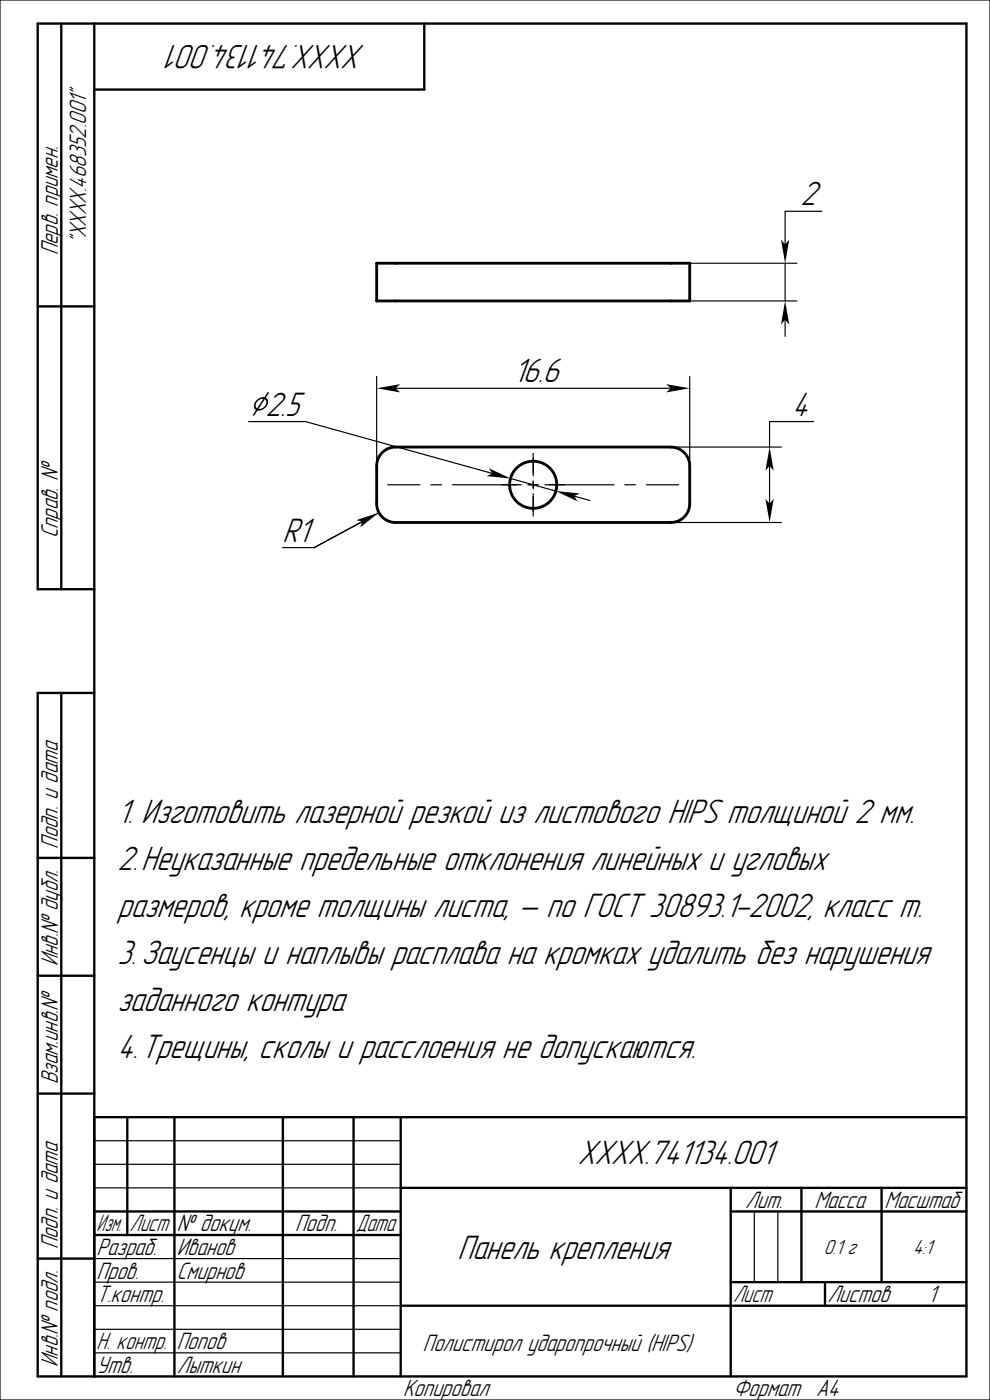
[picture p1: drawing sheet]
<svg xmlns="http://www.w3.org/2000/svg" width="210mm" height="297mm" viewBox="0 0 210 297" stroke-linecap="round" stroke-linejoin="round" font-family="sans-serif">
<g fill="none" stroke="#000002" stroke-width=".25">
<path d="M0 0h210v297h-210zM113.1 96.2v4.8M163.2 89.4v5.4M163.2 98.8v8M82.2 102.8h6.9M91.4 102.8h2.3M96 102.8h14.6M112 102.8h2.2M113.1 102v1.7M113.1 104.7v4.8M115.6 102.8h14.6M132.5 102.8h2.3"/>
<path d="M137.1 102.8h6.9M20 252h65M20 242h65M20 247h65M160 257v15M165 257v15M20 277h65M20 267h65M20 272h65M155 277h50M20 282h65M20 287h65"/>
</g>
<g fill="none" stroke="#000002" stroke-width=".5">
<path d="M13 5v120M20 5v287M90 5v14h-70M8 65h12M20 125h-12v-120h197v287h-197v-145h12M13 147v145M8 182h12M8 207h12M8 232h12M20 237h185M27 237v25M37 237v55"/>
<path d="M60 237v55M75 237v55M85 237v55M20 257h65M85 252h120M155 257h50M155 252v40M170 252v20M187 252v20M8 267h12M20 262h65M85 277h120"/>
<path d="M155 272h50M175 272v5"/>
</g>
<g fill="none" stroke="#000002" stroke-width=".6">
<path d="M81.1 96a4 4 0 0 1 2.8-1.2h58.4a4 4 0 0 1 4 4v8a4 4 0 0 1-4 4h-58.4a4 4 0 0 1-4-4v-8a4 4 0 0 1 1.2-2.8z"/>
<circle cx="113.1" cy="102.8" r="5"/>
</g>
<g fill="#000002">
<path d="M162.4 105.8l.8 1 .9-1-.9 5z" fill-rule="evenodd"/>
<path d="M163.2 94.8l.9 5-.9-1-.8 1z" fill-rule="evenodd"/>
</g>
<path d="M83.9 82.4h58.4M142.3 94.8h23.4M163.2 89.4h9.4M142.3 110.8h23.4" fill="none" stroke="#000002" stroke-width=".25"/>
<g fill="#000002">
<path d="M79.9 82.4l5-.9-1 .9 1 .8z" fill-rule="evenodd"/>
<path d="M141.3 81.5l5 .9-5 .8 1-.8z" fill-rule="evenodd"/>
</g>
<path d="M79.9 79.9v18.9M146.3 79.9v18.9M80.4 108.7l-13.8 7.5" fill="none" stroke="#000002" stroke-width=".25"/>
<path d="M75.6 110.4l4.8-1.7-4 3.2 .5-1.3z" fill-rule="evenodd" fill="#000002"/>
<path d="M59.9 116.2h6.7" fill="none" stroke="#000002" stroke-width=".25"/>
<path d="M54.4 84.9a1.7 1.7 0 0 1 1.7-.6l.6-1 .3-.1-.6 1.2 .3 .3 .2 .4a2.03 2.03 0 0 1-2.3 2l-.7 1h-.2l.6-1.1-.3-.4-.1-.6 .1-.5zM56.2 84.7l-1.4 2 .8-.1 .7-.6 .2-.7zM54.7 85.1l-.3 .4a.79 .79 0 0 0 .1 1.1l1.4-2-.6 .1z" fill-rule="evenodd" fill="#000002"/>
<path d="M121.8 105.2l3.3 1" fill="none" stroke="#000002" stroke-width=".25"/>
<path d="M117.9 104.2l5.1 .5-1.2 .5 .7 1.2z" fill-rule="evenodd" fill="#000002"/>
<path d="M64.8 89.4l39.6 11M108.3 101.5l9.6 2.7" fill="none" stroke="#000002" stroke-width=".25"/>
<path d="M103.7 99.3l4.6 2.2-5.1-.5 1.2-.6z" fill-rule="evenodd" fill="#000002"/>
<path d="M166.5 67.8v3.5M52.7 89.4h12.1" fill="none" stroke="#000002" stroke-width=".25"/>
<path d="M79.9 55.8h66.4v8h-66.4z" fill="none" stroke="#000002" stroke-width=".6"/>
<path d="M166.5 63.8l.9 5-.9-1-.8 1z" fill-rule="evenodd" fill="#000002"/>
<path d="M166.5 44.8v7" fill="none" stroke="#000002" stroke-width=".25"/>
<path d="M165.7 50.8l.8 1 .9-1-.9 5z" fill-rule="evenodd" fill="#000002"/>
<path d="M142.3 55.8h26.7M166.5 55.8v8M166.5 44.8h7.8M142.3 63.8h26.7" fill="none" stroke="#000002" stroke-width=".25"/>
<g font-size="6.7" fill="#000002">
<text x="77.4" y="9.5" transform="rotate(-180 77.4 9.5)">XXXX.741134.001</text>
<text x="169.8" y="43.6">2</text>
<text x="108.8" y="81.1">16.6</text>
<text x="56.3" y="88.2">2.5</text>
<text x="168" y="88.2">4</text>
<text x="59.9" y="114.9">R1</text>
<text x="24.9" y="174.5">1. Изготовить лазерной резкой из листового HIPS толщиной 2 мм.</text>
<text x="24.9" y="184.5">2.Неуказанные предельные отклонения линейных и угловых</text>
<text x="24.9" y="194.5">размеров, кроме толщины листа, — по ГОСТ 30893.1-2002, класс m.</text>
<text x="24.9" y="204.5">3.Заусенцы и наплывы расплава на кромках удалить без нарушения</text>
<text x="24.9" y="214.5">заданного контура</text>
<text x="24.9" y="224.5">4.Трещины, сколы и расслоения не допускаются.</text>
<text x="122.6" y="247">XXXX.741134.001</text>
<text x="97" y="267">Панель крепления</text>
</g>
<g font-size="4.7" fill="#000002">
<text x="18.3" y="51.8" transform="rotate(-90 18.3 51.8)">&quot;XXXX.468352.001&quot;</text>
<text x="12.2" y="54.2" transform="rotate(-90 12.2 54.2)">Перв. примен.</text>
<text x="12.2" y="114.2" transform="rotate(-90 12.2 114.2)">Справ. №</text>
<text x="12.2" y="180" transform="rotate(-90 12.2 180)">Подп. и дата</text>
<text x="12.2" y="205" transform="rotate(-90 12.2 205)">Инв.№ дубл.</text>
<text x="12.2" y="230" transform="rotate(-90 12.2 230)">Взам.инв.№</text>
<text x="158.1" y="256.2">Лит.</text>
<text x="172.7" y="256.2">Масса</text>
<text x="187.6" y="256.2">Масштаб</text>
<text x="20.5" y="261.3">Изм.</text>
<text x="27.5" y="261.3">Лист</text>
<text x="37.5" y="261.3">№ докум.</text>
<text x="62.6" y="261.3">Подп.</text>
<text x="75.6" y="261.3">Дата</text>
<text x="12.2" y="265" transform="rotate(-90 12.2 265)">Подп. и дата</text>
<text x="20.5" y="266.3">Разраб.</text>
<text x="37.5" y="266.3">Иванов</text>
<text x="20.5" y="271.3">Пров.</text>
<text x="37.5" y="271.3">Смирнов</text>
<text x="20.5" y="276.3">Т.контр.</text>
<text x="155.5" y="276.2">Лист</text>
<text x="175.5" y="276.2">Листов</text>
<text x="196.8" y="276.3">1</text>
<text x="20.5" y="286.3">Н. контр.</text>
<text x="37.5" y="286.3">Попов</text>
<text x="89.7" y="286.5">Полистирол ударопрочный (HIPS)</text>
<text x="12.2" y="290" transform="rotate(-90 12.2 290)">Инв.№ подл.</text>
<text x="20.5" y="291.3">Утв.</text>
<text x="37.5" y="291.2">Лыткин</text>
<text x="85.5" y="296.3">Копировал</text>
<text x="155.5" y="296.3">Формат</text>
<text x="173.2" y="296.3">A4</text>
</g>
<g font-size="4" fill="#000002">
<text x="174.7" y="266">0.1 г</text>
<text x="193.7" y="266">4:1</text>
</g>
</svg>
